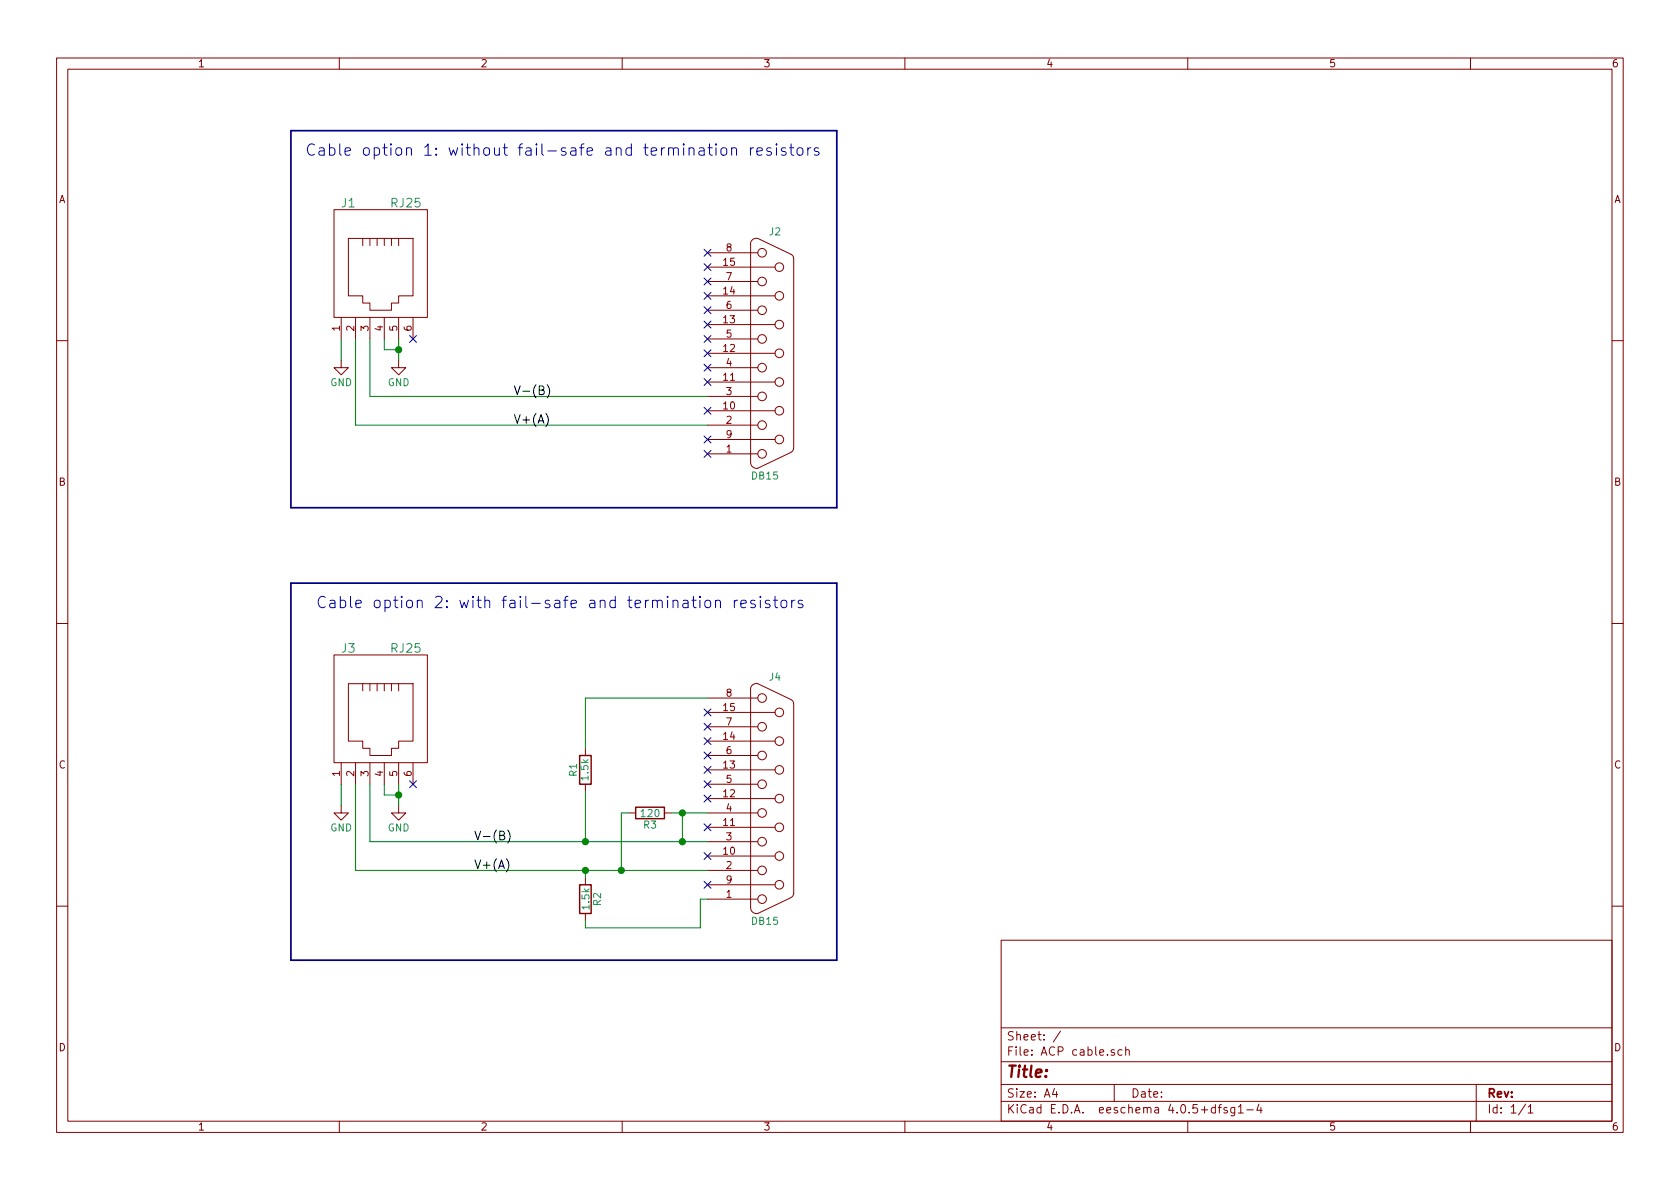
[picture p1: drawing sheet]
EESchema Schematic File Version 2
LIBS:power
LIBS:device
LIBS:transistors
LIBS:conn
LIBS:linear
LIBS:regul
LIBS:74xx
LIBS:cmos4000
LIBS:adc-dac
LIBS:memory
LIBS:xilinx
LIBS:microcontrollers
LIBS:dsp
LIBS:microchip
LIBS:analog_switches
LIBS:motorola
LIBS:texas
LIBS:intel
LIBS:audio
LIBS:interface
LIBS:digital-audio
LIBS:philips
LIBS:display
LIBS:cypress
LIBS:siliconi
LIBS:opto
LIBS:atmel
LIBS:contrib
LIBS:valves
LIBS:Controle
LIBS:ACP cable-cache
EELAYER 25 0
EELAYER END
$Descr A4 11693 8268
encoding utf-8
Sheet 1 1
Title ""
Date ""
Rev ""
Comp ""
Comment1 ""
Comment2 ""
Comment3 ""
Comment4 ""
$EndDescr
$Comp
L RJ25 J1
U 1 1
P 2675 1900
F 0 "J1" H 2925 2400 60  0000 C CNN
F 1 "RJ25" H 2525 2400 60  0000 C CNN
F 2 "" H 2675 1900 60  0000 C CNN
F 3 "" H 2675 1900 60  0000 C CNN
	1    2675 1900
	-1   0    0    -1  
$EndComp
$Comp
L DB15 J2
U 1 1
P 5375 2450
F 0 "J2" H 5395 3300 50  0000 C CNN
F 1 "DB15" H 5325 1600 50  0000 C CNN
F 2 "" H 5375 2450 50  0000 C CNN
F 3 "" H 5375 2450 50  0000 C CNN
	1    5375 2450
	1    0    0    -1  
$EndComp
Wire Wire Line
	2675 2350 2675 2425
Wire Wire Line
	2775 2350 2775 2500
NoConn ~ 2875 2350
Wire Wire Line
	2475 2950 4925 2950
$Comp
L GND #PWR1
U 1 1
P 2375 2500
F 0 "#PWR1" H 2375 2250 50  0001 C CNN
F 1 "GND" H 2375 2350 50  0000 C CNN
F 2 "" H 2375 2500 50  0000 C CNN
F 3 "" H 2375 2500 50  0000 C CNN
	1    2375 2500
	1    0    0    -1  
$EndComp
Wire Wire Line
	2675 2425 2775 2425
Connection ~ 2775 2425
Wire Wire Line
	2575 2750 4925 2750
Wire Wire Line
	2375 2350 2375 2500
$Comp
L GND #PWR3
U 1 1
P 2775 2500
F 0 "#PWR3" H 2775 2250 50  0001 C CNN
F 1 "GND" H 2775 2350 50  0000 C CNN
F 2 "" H 2775 2500 50  0000 C CNN
F 3 "" H 2775 2500 50  0000 C CNN
	1    2775 2500
	1    0    0    -1  
$EndComp
Wire Wire Line
	2475 2350 2475 2950
Wire Wire Line
	2575 2750 2575 2350
$Comp
L RJ25 J3
U 1 1
P 2675 5000
F 0 "J3" H 2925 5500 60  0000 C CNN
F 1 "RJ25" H 2525 5500 60  0000 C CNN
F 2 "" H 2675 5000 60  0000 C CNN
F 3 "" H 2675 5000 60  0000 C CNN
	1    2675 5000
	-1   0    0    -1  
$EndComp
$Comp
L DB15 J4
U 1 1
P 5375 5550
F 0 "J4" H 5395 6400 50  0000 C CNN
F 1 "DB15" H 5325 4700 50  0000 C CNN
F 2 "" H 5375 5550 50  0000 C CNN
F 3 "" H 5375 5550 50  0000 C CNN
	1    5375 5550
	1    0    0    -1  
$EndComp
$Comp
L R R1
U 1 1
P 4075 5350
F 0 "R1" V 4155 5350 50  0000 C CNN
F 1 "1.5k" V 4075 5350 50  0000 C CNN
F 2 "" V 4005 5350 50  0000 C CNN
F 3 "" H 4075 5350 50  0000 C CNN
	1    4075 5350
	-1   0    0    1   
$EndComp
Wire Wire Line
	2675 5450 2675 5525
Wire Wire Line
	2775 5450 2775 5600
NoConn ~ 2875 5450
Wire Wire Line
	2475 6050 4925 6050
$Comp
L GND #PWR2
U 1 1
P 2375 5600
F 0 "#PWR2" H 2375 5350 50  0001 C CNN
F 1 "GND" H 2375 5450 50  0000 C CNN
F 2 "" H 2375 5600 50  0000 C CNN
F 3 "" H 2375 5600 50  0000 C CNN
	1    2375 5600
	1    0    0    -1  
$EndComp
Wire Wire Line
	2675 5525 2775 5525
Connection ~ 2775 5525
Wire Wire Line
	2575 5850 4925 5850
Wire Wire Line
	2375 5450 2375 5600
$Comp
L GND #PWR4
U 1 1
P 2775 5600
F 0 "#PWR4" H 2775 5350 50  0001 C CNN
F 1 "GND" H 2775 5450 50  0000 C CNN
F 2 "" H 2775 5600 50  0000 C CNN
F 3 "" H 2775 5600 50  0000 C CNN
	1    2775 5600
	1    0    0    -1  
$EndComp
$Comp
L R R2
U 1 1
P 4075 6250
F 0 "R2" V 4155 6250 50  0000 C CNN
F 1 "1.5k" V 4075 6250 50  0000 C CNN
F 2 "" V 4005 6250 50  0000 C CNN
F 3 "" H 4075 6250 50  0000 C CNN
	1    4075 6250
	1    0    0    -1  
$EndComp
$Comp
L R R3
U 1 1
P 4525 5650
F 0 "R3" V 4605 5650 50  0000 C CNN
F 1 "120" V 4525 5650 50  0000 C CNN
F 2 "" V 4455 5650 50  0000 C CNN
F 3 "" H 4525 5650 50  0000 C CNN
	1    4525 5650
	0    1    1    0   
$EndComp
Wire Wire Line
	4075 4850 4925 4850
Wire Wire Line
	4075 4850 4075 5200
Wire Wire Line
	4075 5500 4075 5850
Connection ~ 4075 5850
Wire Wire Line
	4925 6250 4875 6250
Wire Wire Line
	4875 6250 4875 6450
Wire Wire Line
	4875 6450 4075 6450
Wire Wire Line
	4075 6450 4075 6400
Wire Wire Line
	4075 6100 4075 6050
Connection ~ 4075 6050
Wire Wire Line
	4675 5650 4925 5650
Wire Wire Line
	4375 5650 4325 5650
Wire Wire Line
	4325 5650 4325 6050
Connection ~ 4325 6050
Wire Wire Line
	4750 5650 4750 5850
Connection ~ 4750 5850
Connection ~ 4750 5650
Wire Wire Line
	2475 5450 2475 6050
Wire Wire Line
	2575 5850 2575 5450
Wire Bus Line
	2025 3525 2025 900 
Wire Bus Line
	2025 900  5825 900 
Wire Bus Line
	5825 900  5825 3525
Wire Bus Line
	5825 3525 2025 3525
Wire Bus Line
	2025 6675 2025 4050
Wire Bus Line
	2025 4050 5825 4050
Wire Bus Line
	5825 4050 5825 6675
Wire Bus Line
	5825 6675 2025 6675
Text Notes 2125 1075 0    79   ~ 0
Cable option 1: without fail-safe and termination resistors
Text Notes 2200 4225 0    79   ~ 0
Cable option 2: with fail-safe and termination resistors
Text Label 3575 2950 0    60   ~ 0
V+(A)
Text Label 3575 2750 0    60   ~ 0
V-(B)
Text Label 3300 6050 0    60   ~ 0
V+(A)
Text Label 3300 5850 0    60   ~ 0
V-(B)
NoConn ~ 4925 1750
NoConn ~ 4925 1850
NoConn ~ 4925 1950
NoConn ~ 4925 2050
NoConn ~ 4925 2150
NoConn ~ 4925 2250
NoConn ~ 4925 2350
NoConn ~ 4925 2450
NoConn ~ 4925 2550
NoConn ~ 4925 2650
NoConn ~ 4925 2850
NoConn ~ 4925 3050
NoConn ~ 4925 3150
NoConn ~ 4925 4950
NoConn ~ 4925 5050
NoConn ~ 4925 5150
NoConn ~ 4925 5250
NoConn ~ 4925 5350
NoConn ~ 4925 5450
NoConn ~ 4925 5550
NoConn ~ 4925 5750
NoConn ~ 4925 5950
NoConn ~ 4925 6150
$EndSCHEMATC
